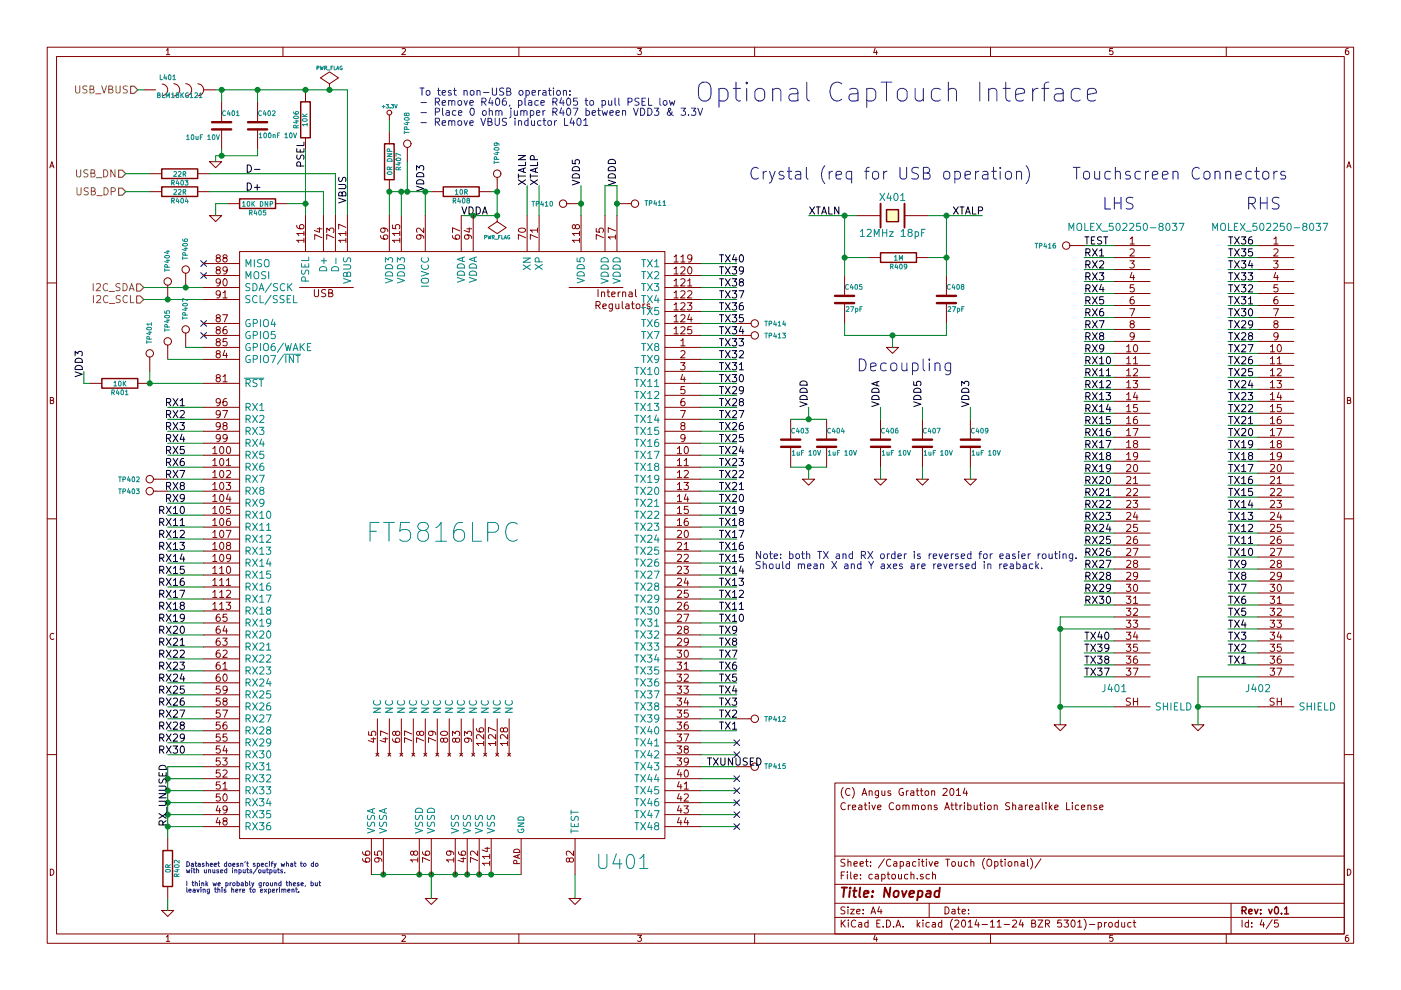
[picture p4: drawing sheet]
EESchema Schematic File Version 2
LIBS:novepad
LIBS:freetronics_kicad_sch_lib
LIBS:power
LIBS:device
LIBS:transistors
LIBS:conn
LIBS:linear
LIBS:regul
LIBS:74xx
LIBS:cmos4000
LIBS:adc-dac
LIBS:memory
LIBS:xilinx
LIBS:special
LIBS:microcontrollers
LIBS:dsp
LIBS:microchip
LIBS:analog_switches
LIBS:motorola
LIBS:texas
LIBS:intel
LIBS:audio
LIBS:interface
LIBS:digital-audio
LIBS:philips
LIBS:display
LIBS:cypress
LIBS:siliconi
LIBS:opto
LIBS:atmel
LIBS:contrib
LIBS:valves
LIBS:novepad-cache
EELAYER 25 0
EELAYER END
$Descr A4 11693 8268
encoding utf-8
Sheet 4 5
Title "Novepad"
Date ""
Rev "v0.1"
Comp ""
Comment1 ""
Comment2 ""
Comment3 "Creative Commons Attribution Sharealike License"
Comment4 "(C) Angus Gratton 2014"
$EndDescr
Text HLabel 1200 2400 0    60   Input ~ 0
I2C_SDA
Text HLabel 1200 2500 0    60   Input ~ 0
I2C_SCL
Text HLabel 1050 1600 0    60   Input ~ 0
USB_DP
Text HLabel 1050 1450 0    60   Input ~ 0
USB_DN
Text HLabel 1150 750  0    60   Input ~ 0
USB_VBUS
Text Label 3550 1600 1    60   ~ 0
VDD3
Text Label 5150 1550 1    60   ~ 0
VDDD
Text Label 4850 1550 1    60   ~ 0
VDD5
Text Label 4500 1550 1    60   ~ 0
XTALP
Text Label 4400 1550 1    60   ~ 0
XTALN
$Comp
L R R407
U 1 1
P 3250 1350
F 0 "R407" V 3330 1350 40  0000 C CNN
F 1 "0R DNP" V 3257 1351 40  0000 C CNN
F 2 "FT:0603" V 3180 1350 30  0001 C CNN
F 3 "" H 3250 1350 30  0000 C CNN
	1    3250 1350
	1    0    0    -1  
$EndComp
$Comp
L +3.3V #PWR404
U 1 1
P 3250 1000
F 0 "#PWR404" H 3250 960 30  0001 C CNN
F 1 "+3.3V" H 3250 1110 30  0000 C CNN
F 2 "" H 3250 1000 60  0000 C CNN
F 3 "" H 3250 1000 60  0000 C CNN
	1    3250 1000
	1    0    0    -1  
$EndComp
$Comp
L R R405
U 1 1
P 2150 1700
F 0 "R405" V 2230 1700 40  0000 C CNN
F 1 "10K DNP" V 2157 1701 40  0000 C CNN
F 2 "FT:0603" V 2080 1700 30  0001 C CNN
F 3 "" H 2150 1700 30  0000 C CNN
	1    2150 1700
	0    1    1    0   
$EndComp
$Comp
L R R406
U 1 1
P 2550 1000
F 0 "R406" V 2630 1000 40  0000 C CNN
F 1 "10K" V 2557 1001 40  0000 C CNN
F 2 "FT:0603" V 2480 1000 30  0001 C CNN
F 3 "" H 2550 1000 30  0000 C CNN
	1    2550 1000
	-1   0    0    1   
$EndComp
$Comp
L GND #PWR403
U 1 1
P 1800 1800
F 0 "#PWR403" H 1800 1800 30  0001 C CNN
F 1 "GND" H 1800 1730 30  0001 C CNN
F 2 "" H 1800 1800 60  0000 C CNN
F 3 "" H 1800 1800 60  0000 C CNN
	1    1800 1800
	1    0    0    -1  
$EndComp
NoConn ~ 1700 2200
NoConn ~ 1700 2300
NoConn ~ 1700 2700
NoConn ~ 1700 2800
$Comp
L CONN_1 TP407
U 1 1
P 1550 2750
F 0 "TP407" H 1630 2750 40  0000 L CNN
F 1 "CONN_1" H 1550 2805 30  0001 C CNN
F 2 "novepad:SMD_TEST_POINT" H 1550 2750 60  0001 C CNN
F 3 "" H 1550 2750 60  0000 C CNN
	1    1550 2750
	0    -1   -1   0   
$EndComp
$Comp
L CONN_1 TP405
U 1 1
P 1400 2850
F 0 "TP405" H 1480 2850 40  0000 L CNN
F 1 "CONN_1" H 1400 2905 30  0001 C CNN
F 2 "novepad:SMD_TEST_POINT" H 1400 2850 60  0001 C CNN
F 3 "" H 1400 2850 60  0000 C CNN
	1    1400 2850
	0    -1   -1   0   
$EndComp
$Comp
L CONN_1 TP401
U 1 1
P 1250 2950
F 0 "TP401" H 1330 2950 40  0000 L CNN
F 1 "CONN_1" H 1250 3005 30  0001 C CNN
F 2 "novepad:SMD_TEST_POINT" H 1250 2950 60  0001 C CNN
F 3 "" H 1250 2950 60  0000 C CNN
	1    1250 2950
	0    -1   -1   0   
$EndComp
$Comp
L R R401
U 1 1
P 1000 3200
F 0 "R401" V 1080 3200 40  0000 C CNN
F 1 "10K" V 1007 3201 40  0000 C CNN
F 2 "FT:0603" V 930 3200 30  0001 C CNN
F 3 "" H 1000 3200 30  0000 C CNN
	1    1000 3200
	0    1    1    0   
$EndComp
Text Label 700  3150 1    60   ~ 0
VDD3
Text Label 1550 3400 2    60   ~ 0
RX1
Text Label 1550 3500 2    60   ~ 0
RX2
Text Label 1550 3600 2    60   ~ 0
RX3
Text Label 1550 3700 2    60   ~ 0
RX4
Text Label 1550 3800 2    60   ~ 0
RX5
Text Label 1550 3900 2    60   ~ 0
RX6
Text Label 1550 4000 2    60   ~ 0
RX7
Text Label 1550 4100 2    60   ~ 0
RX8
Text Label 1550 4200 2    60   ~ 0
RX9
Text Label 1550 4300 2    60   ~ 0
RX10
Text Label 1550 4400 2    60   ~ 0
RX11
Text Label 1550 4500 2    60   ~ 0
RX12
Text Label 1550 4600 2    60   ~ 0
RX13
Text Label 1550 4700 2    60   ~ 0
RX14
Text Label 1550 4800 2    60   ~ 0
RX15
Text Label 1550 4900 2    60   ~ 0
RX16
Text Label 1550 5000 2    60   ~ 0
RX17
Text Label 1550 5100 2    60   ~ 0
RX18
Text Label 1550 5200 2    60   ~ 0
RX19
Text Label 1550 5300 2    60   ~ 0
RX20
Text Label 1550 5400 2    60   ~ 0
RX21
Text Label 1550 5500 2    60   ~ 0
RX22
Text Label 1550 5600 2    60   ~ 0
RX23
Text Label 1550 5700 2    60   ~ 0
RX24
Text Label 1550 5800 2    60   ~ 0
RX25
Text Label 1550 5900 2    60   ~ 0
RX26
Text Label 1550 6000 2    60   ~ 0
RX27
Text Label 1550 6100 2    60   ~ 0
RX28
Text Label 1550 6200 2    60   ~ 0
RX29
Text Label 1550 6300 2    60   ~ 0
RX30
$Comp
L GND #PWR405
U 1 1
P 3600 7500
F 0 "#PWR405" H 3600 7500 30  0001 C CNN
F 1 "GND" H 3600 7430 30  0001 C CNN
F 2 "" H 3600 7500 60  0000 C CNN
F 3 "" H 3600 7500 60  0000 C CNN
	1    3600 7500
	1    0    0    -1  
$EndComp
$Comp
L GND #PWR406
U 1 1
P 4800 7500
F 0 "#PWR406" H 4800 7500 30  0001 C CNN
F 1 "GND" H 4800 7430 30  0001 C CNN
F 2 "" H 4800 7500 60  0000 C CNN
F 3 "" H 4800 7500 60  0000 C CNN
	1    4800 7500
	1    0    0    -1  
$EndComp
Text Label 6000 6100 0    60   ~ 0
TX1
Text Label 6000 6000 0    60   ~ 0
TX2
Text Label 6000 5900 0    60   ~ 0
TX3
Text Label 6000 5800 0    60   ~ 0
TX4
Text Label 6000 5700 0    60   ~ 0
TX5
Text Label 6000 5600 0    60   ~ 0
TX6
Text Label 6000 5500 0    60   ~ 0
TX7
Text Label 6000 5400 0    60   ~ 0
TX8
Text Label 6000 5300 0    60   ~ 0
TX9
Text Label 6000 5200 0    60   ~ 0
TX10
Text Label 6000 5100 0    60   ~ 0
TX11
Text Label 6000 5000 0    60   ~ 0
TX12
Text Label 6000 4900 0    60   ~ 0
TX13
Text Label 6000 4800 0    60   ~ 0
TX14
Text Label 6000 4700 0    60   ~ 0
TX15
Text Label 6000 4600 0    60   ~ 0
TX16
Text Label 6000 4500 0    60   ~ 0
TX17
Text Label 6000 4400 0    60   ~ 0
TX18
Text Label 6000 4300 0    60   ~ 0
TX19
Text Label 6000 4200 0    60   ~ 0
TX20
Text Label 6000 4100 0    60   ~ 0
TX21
Text Label 6000 4000 0    60   ~ 0
TX22
Text Label 6000 3900 0    60   ~ 0
TX23
Text Label 6000 3800 0    60   ~ 0
TX24
Text Label 6000 3700 0    60   ~ 0
TX25
Text Label 6000 3600 0    60   ~ 0
TX26
Text Label 6000 3500 0    60   ~ 0
TX27
Text Label 6000 3400 0    60   ~ 0
TX28
Text Label 6000 3300 0    60   ~ 0
TX29
Text Label 6000 3200 0    60   ~ 0
TX30
Text Label 6000 3100 0    60   ~ 0
TX31
Text Label 6000 3000 0    60   ~ 0
TX32
Text Label 6000 2900 0    60   ~ 0
TX33
Text Label 6000 2800 0    60   ~ 0
TX34
Text Label 6000 2700 0    60   ~ 0
TX35
Text Label 6000 2600 0    60   ~ 0
TX36
Text Label 6000 2500 0    60   ~ 0
TX37
Text Label 6000 2400 0    60   ~ 0
TX38
Text Label 6000 2300 0    60   ~ 0
TX39
Text Label 6000 2200 0    60   ~ 0
TX40
$Comp
L CRYSTAL X401
U 1 1
P 7450 1800
F 0 "X401" H 7450 1950 60  0000 C CNN
F 1 "12MHz 18pF" H 7450 1650 60  0000 C CNN
F 2 "FT:HC49UP" H 7450 1800 60  0001 C CNN
F 3 "" H 7450 1800 60  0000 C CNN
	1    7450 1800
	1    0    0    -1  
$EndComp
Text Label 6750 1800 0    60   ~ 0
XTALN
Text Label 7950 1800 0    60   ~ 0
XTALP
$Comp
L C C405
U 1 1
P 7050 2500
F 0 "C405" H 7050 2600 40  0000 L CNN
F 1 "27pF" H 7056 2415 40  0000 L CNN
F 2 "FT:0603" H 7088 2350 30  0001 C CNN
F 3 "" H 7050 2500 60  0000 C CNN
	1    7050 2500
	1    0    0    -1  
$EndComp
$Comp
L C C408
U 1 1
P 7900 2500
F 0 "C408" H 7900 2600 40  0000 L CNN
F 1 "27pF" H 7906 2415 40  0000 L CNN
F 2 "FT:0603" H 7938 2350 30  0001 C CNN
F 3 "" H 7900 2500 60  0000 C CNN
	1    7900 2500
	1    0    0    -1  
$EndComp
$Comp
L GND #PWR409
U 1 1
P 7450 2900
F 0 "#PWR409" H 7450 2900 30  0001 C CNN
F 1 "GND" H 7450 2830 30  0001 C CNN
F 2 "" H 7450 2900 60  0000 C CNN
F 3 "" H 7450 2900 60  0000 C CNN
	1    7450 2900
	1    0    0    -1  
$EndComp
Text Notes 6250 1500 0    98   ~ 0
Crystal (req for USB operation)
Text Notes 7150 3100 0    98   ~ 0
Decoupling
$Comp
L C C403
U 1 1
P 6600 3700
F 0 "C403" H 6600 3800 40  0000 L CNN
F 1 "1uF 10V" H 6606 3615 40  0000 L CNN
F 2 "FT:0603" H 6638 3550 30  0001 C CNN
F 3 "" H 6600 3700 60  0000 C CNN
	1    6600 3700
	1    0    0    -1  
$EndComp
$Comp
L C C407
U 1 1
P 7700 3700
F 0 "C407" H 7700 3800 40  0000 L CNN
F 1 "1uF 10V" H 7706 3615 40  0000 L CNN
F 2 "FT:0603" H 7738 3550 30  0001 C CNN
F 3 "" H 7700 3700 60  0000 C CNN
	1    7700 3700
	1    0    0    -1  
$EndComp
Text Label 7700 3400 1    60   ~ 0
VDD5
Text Label 6750 3400 1    60   ~ 0
VDDD
$Comp
L R R408
U 1 1
P 3850 1600
F 0 "R408" V 3930 1600 40  0000 C CNN
F 1 "10R" V 3857 1601 40  0000 C CNN
F 2 "FT:0603" V 3780 1600 30  0001 C CNN
F 3 "" H 3850 1600 30  0000 C CNN
	1    3850 1600
	0    1    1    0   
$EndComp
Text Label 3850 1800 0    60   ~ 0
VDDA
$Comp
L C C406
U 1 1
P 7350 3700
F 0 "C406" H 7350 3800 40  0000 L CNN
F 1 "1uF 10V" H 7356 3615 40  0000 L CNN
F 2 "FT:0603" H 7388 3550 30  0001 C CNN
F 3 "" H 7350 3700 60  0000 C CNN
	1    7350 3700
	1    0    0    -1  
$EndComp
Text Label 7350 3400 1    60   ~ 0
VDDA
$Comp
L C C409
U 1 1
P 8100 3700
F 0 "C409" H 8100 3800 40  0000 L CNN
F 1 "1uF 10V" H 8106 3615 40  0000 L CNN
F 2 "FT:0603" H 8138 3550 30  0001 C CNN
F 3 "" H 8100 3700 60  0000 C CNN
	1    8100 3700
	1    0    0    -1  
$EndComp
Text Label 8100 3400 1    60   ~ 0
VDD3
$Comp
L C C404
U 1 1
P 6900 3700
F 0 "C404" H 6900 3800 40  0000 L CNN
F 1 "1uF 10V" H 6906 3615 40  0000 L CNN
F 2 "FT:0603" H 6938 3550 30  0001 C CNN
F 3 "" H 6900 3700 60  0000 C CNN
	1    6900 3700
	1    0    0    -1  
$EndComp
$Comp
L GND #PWR407
U 1 1
P 6750 4000
F 0 "#PWR407" H 6750 4000 30  0001 C CNN
F 1 "GND" H 6750 3930 30  0001 C CNN
F 2 "" H 6750 4000 60  0000 C CNN
F 3 "" H 6750 4000 60  0000 C CNN
	1    6750 4000
	1    0    0    -1  
$EndComp
$Comp
L GND #PWR408
U 1 1
P 7350 4000
F 0 "#PWR408" H 7350 4000 30  0001 C CNN
F 1 "GND" H 7350 3930 30  0001 C CNN
F 2 "" H 7350 4000 60  0000 C CNN
F 3 "" H 7350 4000 60  0000 C CNN
	1    7350 4000
	1    0    0    -1  
$EndComp
$Comp
L GND #PWR410
U 1 1
P 7700 4000
F 0 "#PWR410" H 7700 4000 30  0001 C CNN
F 1 "GND" H 7700 3930 30  0001 C CNN
F 2 "" H 7700 4000 60  0000 C CNN
F 3 "" H 7700 4000 60  0000 C CNN
	1    7700 4000
	1    0    0    -1  
$EndComp
$Comp
L GND #PWR411
U 1 1
P 8100 4000
F 0 "#PWR411" H 8100 4000 30  0001 C CNN
F 1 "GND" H 8100 3930 30  0001 C CNN
F 2 "" H 8100 4000 60  0000 C CNN
F 3 "" H 8100 4000 60  0000 C CNN
	1    8100 4000
	1    0    0    -1  
$EndComp
$Comp
L C C401
U 1 1
P 1850 1050
F 0 "C401" H 1850 1150 40  0000 L CNN
F 1 "10uF 10V" H 1550 950 40  0000 L CNN
F 2 "FT:1206" H 1888 900 30  0001 C CNN
F 3 "" H 1850 1050 60  0000 C CNN
	1    1850 1050
	1    0    0    -1  
$EndComp
$Comp
L C C402
U 1 1
P 2150 1050
F 0 "C402" H 2150 1150 40  0000 L CNN
F 1 "100nF 10V" H 2156 965 40  0000 L CNN
F 2 "FT:C0402" H 2188 900 30  0001 C CNN
F 3 "" H 2150 1050 60  0000 C CNN
	1    2150 1050
	1    0    0    -1  
$EndComp
$Comp
L INDUCTOR L401
U 1 1
P 1500 750
F 0 "L401" H 1400 850 40  0000 C CNN
F 1 "BLM18KG121" H 1500 700 40  0000 C CNN
F 2 "FT:0603" H 1500 750 60  0001 C CNN
F 3 "" H 1500 750 60  0000 C CNN
	1    1500 750 
	1    0    0    -1  
$EndComp
$Comp
L GND #PWR402
U 1 1
P 1800 1350
F 0 "#PWR402" H 1800 1350 30  0001 C CNN
F 1 "GND" H 1800 1280 30  0001 C CNN
F 2 "" H 1800 1350 60  0000 C CNN
F 3 "" H 1800 1350 60  0000 C CNN
	1    1800 1350
	1    0    0    -1  
$EndComp
$Comp
L R R403
U 1 1
P 1500 1450
F 0 "R403" V 1580 1450 40  0000 C CNN
F 1 "22R" V 1507 1451 40  0000 C CNN
F 2 "FT:0603" V 1430 1450 30  0001 C CNN
F 3 "" H 1500 1450 30  0000 C CNN
	1    1500 1450
	0    1    1    0   
$EndComp
$Comp
L R R404
U 1 1
P 1500 1600
F 0 "R404" V 1580 1600 40  0000 C CNN
F 1 "22R" V 1507 1601 40  0000 C CNN
F 2 "FT:0603" V 1430 1600 30  0001 C CNN
F 3 "" H 1500 1600 30  0000 C CNN
	1    1500 1600
	0    1    1    0   
$EndComp
$Comp
L MOLEX_502250-8037 J401
U 1 1
P 9500 3800
F 0 "J401" H 9300 1850 60  0000 C CNN
F 1 "MOLEX_502250-8037" H 9400 5700 60  0000 C CNN
F 2 "novepad:MOLEX_502250_8037" H 9200 2200 60  0001 C CNN
F 3 "" H 9200 2200 60  0000 C CNN
	1    9500 3800
	1    0    0    -1  
$EndComp
$Comp
L MOLEX_502250-8037 J402
U 1 1
P 10700 3800
F 0 "J402" H 10500 1850 60  0000 C CNN
F 1 "MOLEX_502250-8037" H 10600 5700 60  0000 C CNN
F 2 "novepad:MOLEX_502250_8037" H 10400 2200 60  0001 C CNN
F 3 "" H 10400 2200 60  0000 C CNN
	1    10700 3800
	1    0    0    -1  
$EndComp
$Comp
L GND #PWR413
U 1 1
P 10000 6050
F 0 "#PWR413" H 10000 6050 30  0001 C CNN
F 1 "GND" H 10000 5980 30  0001 C CNN
F 2 "" H 10000 6050 60  0000 C CNN
F 3 "" H 10000 6050 60  0000 C CNN
	1    10000 6050
	1    0    0    -1  
$EndComp
Wire Wire Line
	1200 2400 1700 2400
Wire Wire Line
	1200 2500 1700 2500
Wire Wire Line
	2800 1450 2800 1800
Wire Wire Line
	2900 750  2900 1800
Wire Wire Line
	3250 1800 3250 1600
Wire Wire Line
	3550 1600 3550 1800
Connection ~ 3550 1600
Connection ~ 3350 1600
Wire Wire Line
	4400 1550 4400 1800
Wire Wire Line
	4500 1800 4500 1550
Wire Wire Line
	4850 1800 4850 1550
Wire Wire Line
	5050 1800 5050 1550
Wire Wire Line
	5050 1550 5150 1550
Wire Wire Line
	5150 1550 5150 1800
Wire Wire Line
	3250 1000 3250 1100
Wire Wire Line
	1900 1700 1800 1700
Wire Wire Line
	1800 1700 1800 1800
Wire Wire Line
	2400 1700 2550 1700
Wire Wire Line
	2550 1250 2550 1800
Connection ~ 2550 1700
Wire Wire Line
	1550 2900 1700 2900
Wire Wire Line
	1700 3000 1400 3000
Wire Wire Line
	1250 3100 1250 3200
Connection ~ 1250 3200
Wire Wire Line
	1250 3200 1700 3200
Wire Wire Line
	700  3200 700  3100
Wire Wire Line
	1700 3400 1400 3400
Wire Wire Line
	1700 3500 1400 3500
Wire Wire Line
	1700 3600 1400 3600
Wire Wire Line
	1700 3700 1400 3700
Wire Wire Line
	1700 3800 1400 3800
Wire Wire Line
	1700 3900 1400 3900
Wire Wire Line
	1700 4000 1400 4000
Wire Wire Line
	1700 4100 1400 4100
Wire Wire Line
	1700 4200 1400 4200
Wire Wire Line
	1700 4300 1400 4300
Wire Wire Line
	1700 4400 1400 4400
Wire Wire Line
	1700 4500 1400 4500
Wire Wire Line
	1700 4600 1400 4600
Wire Wire Line
	1700 4700 1400 4700
Wire Wire Line
	1700 4800 1400 4800
Wire Wire Line
	1700 4900 1400 4900
Wire Wire Line
	1700 5000 1400 5000
Wire Wire Line
	1700 5100 1400 5100
Wire Wire Line
	1700 5200 1400 5200
Wire Wire Line
	1700 5300 1400 5300
Wire Wire Line
	1700 5400 1400 5400
Wire Wire Line
	1700 5500 1400 5500
Wire Wire Line
	1700 5600 1400 5600
Wire Wire Line
	1700 5700 1400 5700
Wire Wire Line
	1700 5800 1400 5800
Wire Wire Line
	1700 5900 1400 5900
Wire Wire Line
	1700 6000 1400 6000
Wire Wire Line
	1700 6100 1400 6100
Wire Wire Line
	1700 6200 1400 6200
Wire Wire Line
	1700 6300 1400 6300
Wire Wire Line
	1700 6400 1400 6400
Wire Wire Line
	1700 6500 1400 6500
Wire Wire Line
	1400 6600 1700 6600
Wire Wire Line
	1400 6700 1700 6700
Wire Wire Line
	1400 6800 1700 6800
Wire Wire Line
	1400 6900 1700 6900
Wire Wire Line
	3600 7300 3600 7500
Wire Wire Line
	3100 7300 4350 7300
Connection ~ 3600 7300
Connection ~ 3500 7300
Connection ~ 3200 7300
Connection ~ 3800 7300
Connection ~ 3900 7300
Connection ~ 4000 7300
Wire Wire Line
	4800 7300 4800 7500
Wire Wire Line
	5850 6100 6150 6100
Wire Wire Line
	5850 6000 6150 6000
Wire Wire Line
	5850 5900 6150 5900
Wire Wire Line
	5850 5800 6150 5800
Wire Wire Line
	5850 5700 6150 5700
Wire Wire Line
	5850 5600 6150 5600
Wire Wire Line
	5850 5500 6150 5500
Wire Wire Line
	5850 5400 6150 5400
Wire Wire Line
	5850 5300 6150 5300
Wire Wire Line
	5850 5200 6150 5200
Wire Wire Line
	5850 5100 6150 5100
Wire Wire Line
	5850 5000 6150 5000
Wire Wire Line
	5850 4900 6150 4900
Wire Wire Line
	5850 4800 6150 4800
Wire Wire Line
	5850 4700 6150 4700
Wire Wire Line
	5850 4600 6150 4600
Wire Wire Line
	5850 4500 6150 4500
Wire Wire Line
	5850 4400 6150 4400
Wire Wire Line
	5850 4300 6150 4300
Wire Wire Line
	5850 4200 6150 4200
Wire Wire Line
	5850 4100 6150 4100
Wire Wire Line
	5850 4000 6150 4000
Wire Wire Line
	5850 3900 6150 3900
Wire Wire Line
	5850 3800 6150 3800
Wire Wire Line
	5850 3700 6150 3700
Wire Wire Line
	5850 3600 6150 3600
Wire Wire Line
	5850 3500 6150 3500
Wire Wire Line
	5850 3400 6150 3400
Wire Wire Line
	5850 3300 6150 3300
Wire Wire Line
	5850 3200 6150 3200
Wire Wire Line
	5850 3100 6150 3100
Wire Wire Line
	5850 3000 6150 3000
Wire Wire Line
	5850 2900 6150 2900
Wire Wire Line
	5850 2800 6150 2800
Wire Wire Line
	5850 2700 6150 2700
Wire Wire Line
	5850 2600 6150 2600
Wire Wire Line
	5850 2500 6150 2500
Wire Wire Line
	5850 2400 6150 2400
Wire Wire Line
	5850 2300 6150 2300
Wire Wire Line
	5850 2200 6150 2200
Wire Wire Line
	5850 6200 6150 6200
Wire Wire Line
	5850 6300 6150 6300
Wire Wire Line
	5850 6400 6150 6400
Wire Wire Line
	5850 6500 6150 6500
Wire Wire Line
	5850 6600 6150 6600
Wire Wire Line
	5850 6700 6150 6700
Wire Wire Line
	5850 6800 6150 6800
Wire Wire Line
	5850 6900 6150 6900
Wire Wire Line
	6750 1800 7150 1800
Wire Wire Line
	7750 1800 8200 1800
Wire Wire Line
	7900 1800 7900 2300
Connection ~ 7900 1800
Wire Wire Line
	7050 1800 7050 2300
Connection ~ 7050 1800
Wire Wire Line
	7050 2700 7050 2800
Wire Wire Line
	7050 2800 7900 2800
Wire Wire Line
	7900 2800 7900 2700
Wire Wire Line
	7450 2800 7450 2900
Connection ~ 7450 2800
Wire Wire Line
	6750 3500 6750 3400
Wire Wire Line
	7700 3500 7700 3400
Wire Wire Line
	3850 1800 4150 1800
Wire Wire Line
	4100 1600 4150 1600
Wire Wire Line
	4150 1600 4150 1800
Connection ~ 3950 1800
Wire Wire Line
	7350 3500 7350 3400
Wire Wire Line
	8100 3500 8100 3400
Wire Wire Line
	6600 3500 6900 3500
Connection ~ 6750 3500
Wire Wire Line
	6900 3900 6600 3900
Wire Wire Line
	6750 3900 6750 4000
Connection ~ 6750 3900
Wire Wire Line
	7350 3900 7350 4000
Wire Wire Line
	7700 3900 7700 4000
Wire Wire Line
	8100 3900 8100 4000
Wire Wire Line
	1200 750  1150 750 
Wire Wire Line
	1800 750  2900 750 
Connection ~ 1850 750 
Connection ~ 2150 750 
Connection ~ 2550 750 
Wire Wire Line
	1850 850  1850 750 
Wire Wire Line
	2150 750  2150 850 
Wire Wire Line
	2150 1300 2150 1250
Wire Wire Line
	1850 1300 1850 1250
Wire Wire Line
	1800 1300 1800 1350
Connection ~ 1850 1300
Wire Wire Line
	1050 1600 1250 1600
Wire Wire Line
	1050 1450 1250 1450
Wire Wire Line
	1750 1600 2700 1600
Wire Wire Line
	2700 1600 2700 1800
Wire Wire Line
	1750 1450 2800 1450
Wire Wire Line
	700  3200 750  3200
Wire Wire Line
	9300 2050 9050 2050
Wire Wire Line
	9300 2150 9050 2150
Wire Wire Line
	9300 2250 9050 2250
Wire Wire Line
	9300 2350 9050 2350
Wire Wire Line
	9300 2450 9050 2450
Wire Wire Line
	9300 2550 9050 2550
Wire Wire Line
	9300 2650 9050 2650
Wire Wire Line
	9300 2750 9050 2750
Wire Wire Line
	9300 2850 9050 2850
Wire Wire Line
	9300 2950 9050 2950
Wire Wire Line
	9300 3050 9050 3050
Wire Wire Line
	9300 3150 9050 3150
Wire Wire Line
	9300 3250 9050 3250
Wire Wire Line
	9300 3350 9050 3350
Wire Wire Line
	9300 3450 9050 3450
Wire Wire Line
	9300 3550 9050 3550
Wire Wire Line
	9300 3650 9050 3650
Wire Wire Line
	9300 3750 9050 3750
Wire Wire Line
	9300 3850 9050 3850
Wire Wire Line
	9300 3950 9050 3950
Wire Wire Line
	9300 4050 9050 4050
Wire Wire Line
	9300 4150 9050 4150
Wire Wire Line
	9300 4250 9050 4250
Wire Wire Line
	9300 4350 9050 4350
Wire Wire Line
	9300 4450 9050 4450
Wire Wire Line
	9300 4550 9050 4550
Wire Wire Line
	9300 4650 9050 4650
Wire Wire Line
	9300 4750 9050 4750
Wire Wire Line
	9300 4850 9050 4850
Wire Wire Line
	9300 4950 9050 4950
Wire Wire Line
	9300 5050 9050 5050
Wire Wire Line
	8850 5150 9300 5150
Wire Wire Line
	8850 5250 9300 5250
Wire Wire Line
	9300 5350 9050 5350
Wire Wire Line
	9300 5450 9050 5450
Wire Wire Line
	9300 5550 9050 5550
Wire Wire Line
	9300 5650 9050 5650
Wire Wire Line
	10500 2050 10250 2050
Wire Wire Line
	10500 2150 10250 2150
Wire Wire Line
	10500 2250 10250 2250
Wire Wire Line
	10500 2350 10250 2350
Wire Wire Line
	10500 2450 10250 2450
Wire Wire Line
	10500 2550 10250 2550
Wire Wire Line
	10500 2650 10250 2650
Wire Wire Line
	10500 2750 10250 2750
Wire Wire Line
	10500 2850 10250 2850
Wire Wire Line
	10500 2950 10250 2950
Wire Wire Line
	10500 3050 10250 3050
Wire Wire Line
	10500 3150 10250 3150
Wire Wire Line
	10500 3250 10250 3250
Wire Wire Line
	10500 3350 10250 3350
Wire Wire Line
	10500 3450 10250 3450
Wire Wire Line
	10500 3550 10250 3550
Wire Wire Line
	10500 3650 10250 3650
Wire Wire Line
	10500 3750 10250 3750
Wire Wire Line
	10500 3850 10250 3850
Wire Wire Line
	10500 3950 10250 3950
Wire Wire Line
	10500 4050 10250 4050
Wire Wire Line
	10500 4150 10250 4150
Wire Wire Line
	10500 4250 10250 4250
Wire Wire Line
	10500 4350 10250 4350
Wire Wire Line
	10500 4450 10250 4450
Wire Wire Line
	10500 4550 10250 4550
Wire Wire Line
	10500 4650 10250 4650
Wire Wire Line
	10500 4750 10250 4750
Wire Wire Line
	10500 4850 10250 4850
Wire Wire Line
	10500 4950 10250 4950
Wire Wire Line
	10500 5050 10250 5050
Wire Wire Line
	10500 5150 10250 5150
Wire Wire Line
	10500 5250 10250 5250
Wire Wire Line
	10500 5350 10250 5350
Wire Wire Line
	10500 5450 10250 5450
Wire Wire Line
	10500 5550 10250 5550
Wire Wire Line
	10000 5650 10500 5650
Wire Wire Line
	8850 5900 9300 5900
Text Label 9050 2050 0    60   ~ 0
TEST
Text Label 9050 2150 0    60   ~ 0
RX1
Text Label 9050 2250 0    60   ~ 0
RX2
Text Label 9050 2350 0    60   ~ 0
RX3
Text Label 9050 2450 0    60   ~ 0
RX4
Text Label 9050 2550 0    60   ~ 0
RX5
Text Label 9050 2650 0    60   ~ 0
RX6
Text Label 9050 2750 0    60   ~ 0
RX7
Text Label 9050 2850 0    60   ~ 0
RX8
Text Label 9050 2950 0    60   ~ 0
RX9
Text Label 9050 3050 0    60   ~ 0
RX10
Text Label 9050 3150 0    60   ~ 0
RX11
Text Label 9050 3250 0    60   ~ 0
RX12
Text Label 9050 3350 0    60   ~ 0
RX13
Text Label 9050 3450 0    60   ~ 0
RX14
Text Label 9050 3550 0    60   ~ 0
RX15
Text Label 9050 3650 0    60   ~ 0
RX16
Text Label 9050 3750 0    60   ~ 0
RX17
Text Label 9050 3850 0    60   ~ 0
RX18
Text Label 9050 3950 0    60   ~ 0
RX19
Text Label 9050 4050 0    60   ~ 0
RX20
Text Label 9050 4150 0    60   ~ 0
RX21
Text Label 9050 4250 0    60   ~ 0
RX22
Text Label 9050 4350 0    60   ~ 0
RX23
Text Label 9050 4450 0    60   ~ 0
RX24
Text Label 9050 4550 0    60   ~ 0
RX25
Text Label 9050 4650 0    60   ~ 0
RX26
Text Label 9050 4750 0    60   ~ 0
RX27
Text Label 9050 4850 0    60   ~ 0
RX28
Text Label 9050 4950 0    60   ~ 0
RX29
Text Label 9050 5050 0    60   ~ 0
RX30
Wire Wire Line
	8850 5150 8850 6050
Connection ~ 8850 5900
$Comp
L GND #PWR412
U 1 1
P 8850 6050
F 0 "#PWR412" H 8850 6050 30  0001 C CNN
F 1 "GND" H 8850 5980 30  0001 C CNN
F 2 "" H 8850 6050 60  0000 C CNN
F 3 "" H 8850 6050 60  0000 C CNN
	1    8850 6050
	1    0    0    -1  
$EndComp
Connection ~ 8850 5250
Text Label 9050 5350 0    60   ~ 0
TX40
Text Label 9050 5450 0    60   ~ 0
TX39
Text Label 9050 5550 0    60   ~ 0
TX38
Text Label 9050 5650 0    60   ~ 0
TX37
Text Label 10250 5550 0    60   ~ 0
TX1
Text Label 10250 5450 0    60   ~ 0
TX2
Text Label 10250 5350 0    60   ~ 0
TX3
Text Label 10250 5250 0    60   ~ 0
TX4
Text Label 10250 5150 0    60   ~ 0
TX5
Text Label 10250 5050 0    60   ~ 0
TX6
Text Label 10250 4950 0    60   ~ 0
TX7
Text Label 10250 4850 0    60   ~ 0
TX8
Text Label 10250 4750 0    60   ~ 0
TX9
Text Label 10250 4650 0    60   ~ 0
TX10
Text Label 10250 4550 0    60   ~ 0
TX11
Text Label 10250 4450 0    60   ~ 0
TX12
Text Label 10250 4350 0    60   ~ 0
TX13
Text Label 10250 4250 0    60   ~ 0
TX14
Text Label 10250 4150 0    60   ~ 0
TX15
Text Label 10250 4050 0    60   ~ 0
TX16
Text Label 10250 3950 0    60   ~ 0
TX17
Text Label 10250 3850 0    60   ~ 0
TX18
Text Label 10250 3750 0    60   ~ 0
TX19
Text Label 10250 3650 0    60   ~ 0
TX20
Text Label 10250 3550 0    60   ~ 0
TX21
Text Label 10250 3450 0    60   ~ 0
TX22
Text Label 10250 3350 0    60   ~ 0
TX23
Text Label 10250 3250 0    60   ~ 0
TX24
Text Label 10250 3150 0    60   ~ 0
TX25
Text Label 10250 3050 0    60   ~ 0
TX26
Text Label 10250 2950 0    60   ~ 0
TX27
Text Label 10250 2850 0    60   ~ 0
TX28
Text Label 10250 2750 0    60   ~ 0
TX29
Text Label 10250 2650 0    60   ~ 0
TX30
Text Label 10250 2550 0    60   ~ 0
TX31
Text Label 10250 2450 0    60   ~ 0
TX32
Text Label 10250 2350 0    60   ~ 0
TX33
Text Label 10250 2250 0    60   ~ 0
TX34
Text Label 10250 2150 0    60   ~ 0
TX35
Text Label 10250 2050 0    60   ~ 0
TX36
Wire Wire Line
	10000 6050 10000 5650
Wire Wire Line
	10500 5900 10000 5900
Connection ~ 10000 5900
Text Notes 8950 1500 0    98   ~ 0
Touchscreen Connectors
Text Notes 9200 1750 0    98   ~ 0
LHS
Text Notes 10400 1750 0    98   ~ 0
RHS
Text Notes 3500 1050 0    60   ~ 0
To test non-USB operation:\n- Remove R406, place R405 to pull PSEL low\n- Place 0 ohm jumper R407 between VDD3 & 3.3V\n- Remove VBUS inductor L401
$Comp
L FT5816LPC U401
U 1 1
P 3700 4550
F 0 "U401" H 5200 1900 118 0000 C CNN
F 1 "FT5816LPC" H 3700 4650 157 0000 C CNN
F 2 "novepad:QFP40P1600X1600X100-129N" H 3600 5550 60  0001 C CNN
F 3 "" H 3600 5550 60  0000 C CNN
	1    3700 4550
	1    0    0    -1  
$EndComp
NoConn ~ 6150 6200
NoConn ~ 6150 6300
NoConn ~ 6150 6500
NoConn ~ 6150 6600
NoConn ~ 6150 6700
NoConn ~ 6150 6800
NoConn ~ 6150 6900
$Comp
L CONN_1 TP415
U 1 1
P 6300 6400
F 0 "TP415" H 6380 6400 40  0000 L CNN
F 1 "CONN_1" H 6300 6455 30  0001 C CNN
F 2 "novepad:SMD_TEST_POINT" H 6300 6400 60  0001 C CNN
F 3 "" H 6300 6400 60  0000 C CNN
	1    6300 6400
	1    0    0    -1  
$EndComp
Wire Wire Line
	1400 6400 1400 7000
Connection ~ 1400 6500
Connection ~ 1400 6600
Connection ~ 1400 6700
Connection ~ 1400 6800
Connection ~ 1400 6900
$Comp
L GND #PWR401
U 1 1
P 1400 7600
F 0 "#PWR401" H 1400 7600 30  0001 C CNN
F 1 "GND" H 1400 7530 30  0001 C CNN
F 2 "" H 1400 7600 60  0000 C CNN
F 3 "" H 1400 7600 60  0000 C CNN
	1    1400 7600
	1    0    0    -1  
$EndComp
$Comp
L R R402
U 1 1
P 1400 7250
F 0 "R402" V 1480 7250 40  0000 C CNN
F 1 "0R" V 1407 7251 40  0000 C CNN
F 2 "FT:0603" V 1330 7250 30  0001 C CNN
F 3 "" H 1400 7250 30  0000 C CNN
	1    1400 7250
	1    0    0    -1  
$EndComp
Wire Wire Line
	1400 7600 1400 7500
Text Notes 1550 7450 0    39   ~ 0
Datasheet doesn't specify what to do\nwith unused inputs/outputs.\n\nI think we probably ground these, but\nleaving this here to experiment.
$Comp
L CONN_1 TP406
U 1 1
P 1550 2250
F 0 "TP406" H 1630 2250 40  0000 L CNN
F 1 "CONN_1" H 1550 2305 30  0001 C CNN
F 2 "novepad:SMD_TEST_POINT" H 1550 2250 60  0001 C CNN
F 3 "" H 1550 2250 60  0000 C CNN
	1    1550 2250
	0    -1   -1   0   
$EndComp
$Comp
L CONN_1 TP404
U 1 1
P 1400 2350
F 0 "TP404" H 1480 2350 40  0000 L CNN
F 1 "CONN_1" H 1400 2405 30  0001 C CNN
F 2 "novepad:SMD_TEST_POINT" H 1400 2350 60  0001 C CNN
F 3 "" H 1400 2350 60  0000 C CNN
	1    1400 2350
	0    -1   -1   0   
$EndComp
Connection ~ 1550 2400
Connection ~ 1400 2500
$Comp
L CONN_1 TP409
U 1 1
P 4150 1450
F 0 "TP409" H 4230 1450 40  0000 L CNN
F 1 "CONN_1" H 4150 1505 30  0001 C CNN
F 2 "novepad:SMD_TEST_POINT" H 4150 1450 60  0001 C CNN
F 3 "" H 4150 1450 60  0000 C CNN
	1    4150 1450
	0    -1   -1   0   
$EndComp
Connection ~ 4150 1600
$Comp
L CONN_1 TP410
U 1 1
P 4700 1700
F 0 "TP410" H 4780 1700 40  0000 L CNN
F 1 "CONN_1" H 4700 1755 30  0001 C CNN
F 2 "novepad:SMD_TEST_POINT" H 4700 1700 60  0001 C CNN
F 3 "" H 4700 1700 60  0000 C CNN
	1    4700 1700
	-1   0    0    1   
$EndComp
Connection ~ 4850 1700
$Comp
L CONN_1 TP411
U 1 1
P 5300 1700
F 0 "TP411" H 5380 1700 40  0000 L CNN
F 1 "CONN_1" H 5300 1755 30  0001 C CNN
F 2 "novepad:SMD_TEST_POINT" H 5300 1700 60  0001 C CNN
F 3 "" H 5300 1700 60  0000 C CNN
	1    5300 1700
	1    0    0    -1  
$EndComp
Connection ~ 5150 1700
$Comp
L CONN_1 TP408
U 1 1
P 3400 1200
F 0 "TP408" H 3480 1200 40  0000 L CNN
F 1 "CONN_1" H 3400 1255 30  0001 C CNN
F 2 "novepad:SMD_TEST_POINT" H 3400 1200 60  0001 C CNN
F 3 "" H 3400 1200 60  0000 C CNN
	1    3400 1200
	0    -1   -1   0   
$EndComp
Connection ~ 3250 1600
$Comp
L CONN_1 TP414
U 1 1
P 6300 2700
F 0 "TP414" H 6380 2700 40  0000 L CNN
F 1 "CONN_1" H 6300 2755 30  0001 C CNN
F 2 "novepad:SMD_TEST_POINT" H 6300 2700 60  0001 C CNN
F 3 "" H 6300 2700 60  0000 C CNN
	1    6300 2700
	1    0    0    1   
$EndComp
$Comp
L CONN_1 TP413
U 1 1
P 6300 2800
F 0 "TP413" H 6380 2800 40  0000 L CNN
F 1 "CONN_1" H 6300 2855 30  0001 C CNN
F 2 "novepad:SMD_TEST_POINT" H 6300 2800 60  0001 C CNN
F 3 "" H 6300 2800 60  0000 C CNN
	1    6300 2800
	1    0    0    1   
$EndComp
$Comp
L CONN_1 TP402
U 1 1
P 1250 4000
F 0 "TP402" H 1330 4000 40  0000 L CNN
F 1 "CONN_1" H 1250 4055 30  0001 C CNN
F 2 "novepad:SMD_TEST_POINT" H 1250 4000 60  0001 C CNN
F 3 "" H 1250 4000 60  0000 C CNN
	1    1250 4000
	-1   0    0    1   
$EndComp
$Comp
L CONN_1 TP403
U 1 1
P 1250 4100
F 0 "TP403" H 1330 4100 40  0000 L CNN
F 1 "CONN_1" H 1250 4155 30  0001 C CNN
F 2 "novepad:SMD_TEST_POINT" H 1250 4100 60  0001 C CNN
F 3 "" H 1250 4100 60  0000 C CNN
	1    1250 4100
	-1   0    0    1   
$EndComp
$Comp
L CONN_1 TP412
U 1 1
P 6300 6000
F 0 "TP412" H 6380 6000 40  0000 L CNN
F 1 "CONN_1" H 6300 6055 30  0001 C CNN
F 2 "novepad:SMD_TEST_POINT" H 6300 6000 60  0001 C CNN
F 3 "" H 6300 6000 60  0000 C CNN
	1    6300 6000
	1    0    0    1   
$EndComp
$Comp
L CONN_1 TP416
U 1 1
P 8900 2050
F 0 "TP416" H 8980 2050 40  0000 L CNN
F 1 "CONN_1" H 8900 2105 30  0001 C CNN
F 2 "novepad:SMD_TEST_POINT" H 8900 2050 60  0001 C CNN
F 3 "" H 8900 2050 60  0000 C CNN
	1    8900 2050
	-1   0    0    1   
$EndComp
Wire Wire Line
	3400 1350 3400 1600
Connection ~ 3400 1600
Wire Wire Line
	3350 1800 3350 1600
Wire Wire Line
	3250 1600 3600 1600
$Comp
L PWR_FLAG #FLG401
U 1 1
P 2750 750
F 0 "#FLG401" H 2750 845 30  0001 C CNN
F 1 "PWR_FLAG" H 2750 930 30  0000 C CNN
F 2 "" H 2750 750 60  0000 C CNN
F 3 "" H 2750 750 60  0000 C CNN
	1    2750 750 
	1    0    0    -1  
$EndComp
Connection ~ 2750 750 
$Comp
L PWR_FLAG #FLG402
U 1 1
P 4150 1800
F 0 "#FLG402" H 4150 1895 30  0001 C CNN
F 1 "PWR_FLAG" H 4150 1980 30  0000 C CNN
F 2 "" H 4150 1800 60  0000 C CNN
F 3 "" H 4150 1800 60  0000 C CNN
	1    4150 1800
	-1   0    0    1   
$EndComp
Connection ~ 4150 1800
$Comp
L R R409
U 1 1
P 7500 2150
F 0 "R409" V 7580 2150 40  0000 C CNN
F 1 "1M" V 7507 2151 40  0000 C CNN
F 2 "FT:0603" V 7430 2150 30  0001 C CNN
F 3 "" H 7500 2150 30  0000 C CNN
	1    7500 2150
	0    1    1    0   
$EndComp
Wire Wire Line
	7250 2150 7050 2150
Connection ~ 7050 2150
Connection ~ 7900 2150
Wire Wire Line
	7900 2150 7750 2150
Text Notes 5800 850  0    157  ~ 0
Optional CapTouch Interface
Connection ~ 4100 7300
Text Notes 6300 4750 0    60   ~ 0
Note: both TX and RX order is reversed for easier routing.\nShould mean X and Y axes are reversed in reaback.
Wire Wire Line
	1800 1300 2150 1300
Text Label 2550 1400 1    60   ~ 0
PSEL
Text Label 2900 1700 1    60   ~ 0
VBUS
Text Label 2050 1450 0    60   ~ 0
D-
Text Label 2050 1600 0    60   ~ 0
D+
Text Label 1400 6900 1    60   ~ 0
RX_UNUSED
Text Label 5900 6400 0    60   ~ 0
TXUNUSED
$EndSCHEMATC
